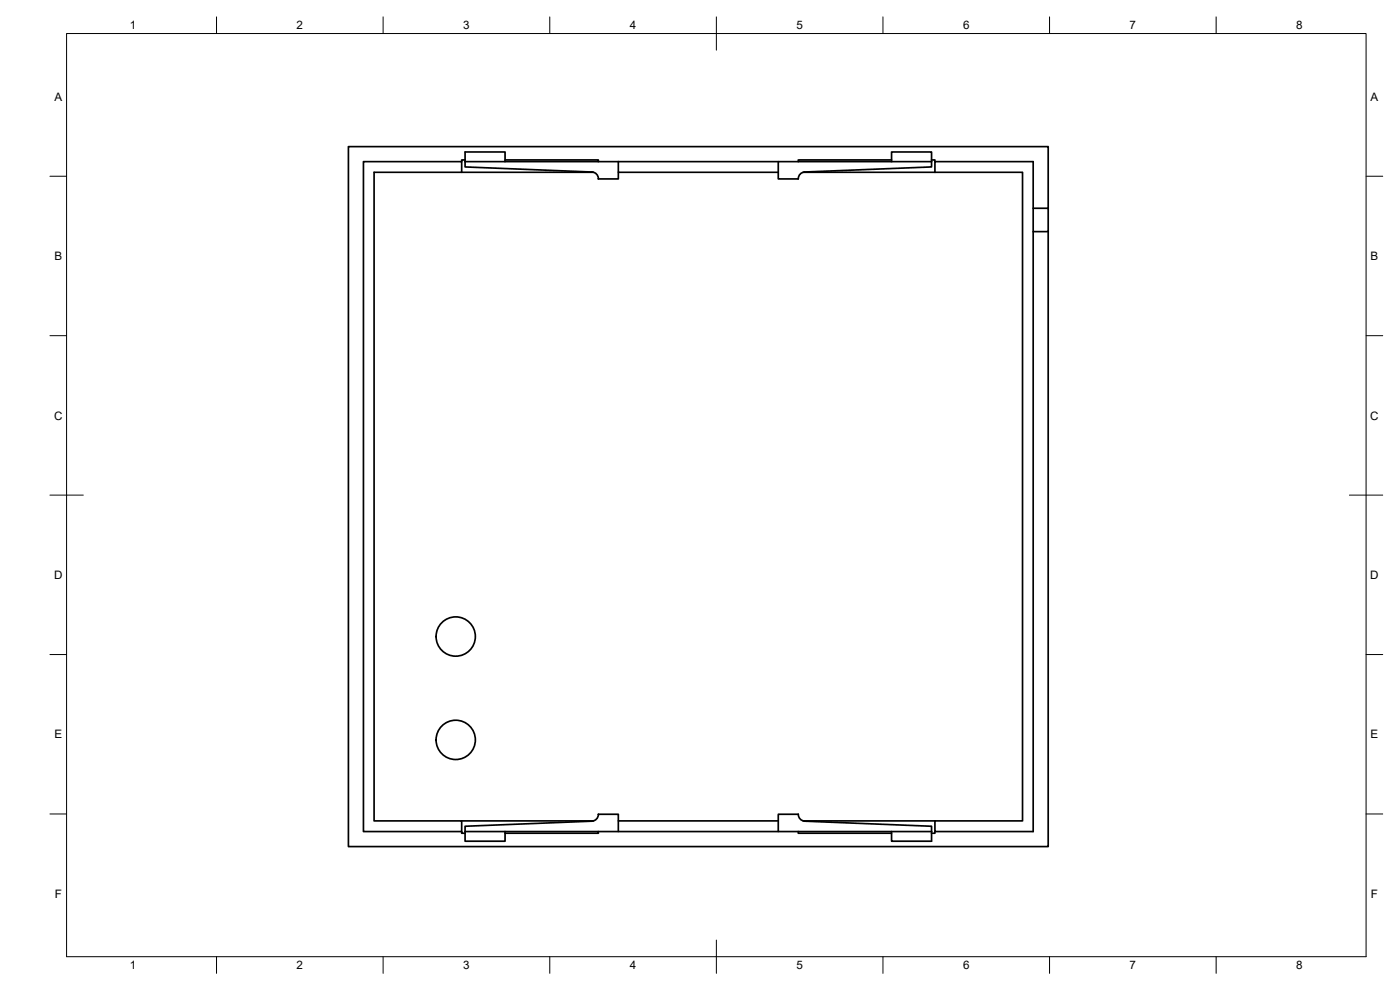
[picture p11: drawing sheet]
<svg xmlns="http://www.w3.org/2000/svg" width="420mm" height="297mm" viewBox="0 0 420 297" stroke-linecap="round" stroke-linejoin="round" font-family="sans-serif">
<!-- layer: Visible -->
<g fill="none" stroke="#000" stroke-width=".51">
<path d="M138.6 51.7v-3.2h-29.5v201h29.5v-3.2h-26.3v-194.6h65.8M139.6 48h-1v.5M139.6 48.5v-2.9h12v2.9M139.6 48.5v1.6l38.1 1.5a2 2 0 0 1 1.9 2.1h6v-5.2M139.6 48.5h94M151.6 48h28v.5M185.6 51.7h48M233.6 48.5h46v1.6l-38.1 1.5a2.04 2.04 0 0 0-1.9 2.1h-6zM241 51.7h39.6v-3.2h29.5v14M267.6 48h-28v.5M267.6 48.5v-2.9h12v2.9M279.6 48h1v.5"/>
<path d="M280.6 51.7h26.3v194.6h-26.3v3.2h29.5v-180M310.1 62.5h4.5v7h-4.5zM314.6 62.5v-18.5h-210v210h210v-184.5M138.6 249.5v.5h1M138.6 246.3h39.5M139.6 249.5h140M139.6 249.5v2.9h12v-2.9M139.6 249.5v-1.6l38.1-1.5a2 2 0 0 0 1.9-2.1h6v5.2M179.6 249.5v.5h-28M185.6 246.3h48M233.6 249.5v-5.2l6 .1a2 2 0 0 0 1.9 2l38.1 1.5v1.6M239.6 249.5v.5h28"/>
<path d="M241 246.3h39.6M267.6 249.5v2.9h12v-2.9M280.6 249.5v.5h-1"/>
<circle cx="136.8" cy="191" r="5.9"/>
<circle cx="136.8" cy="222" r="5.9"/>
</g>
<!-- layer: BORDER -->
<g fill="none" stroke="#000" stroke-width=".3">
<path d="M20 10.1h390v276.9h-390zM65 5.1v5M115 5.1v5M165 5.1v5M215 5.1v10M265 5.1v5M315 5.1v5M365 5.1v5M15 52.9h5M410 52.9h5M15 100.7h5M410 100.7h5"/>
<path d="M15 148.6h10M405 148.6h10M15 196.4h5M410 196.4h5M15 244.2h5M410 244.2h5M65 287v5M115 287v5M165 287v5M215 282.1v9.9M265 287v5M315 287v5"/>
<path d="M365 287v5"/>
</g>
<g font-size="3.5">
<text x="39" y="8.8">1</text>
<text x="89" y="8.8">2</text>
<text x="139" y="8.8">3</text>
<text x="189" y="8.8">4</text>
<text x="239" y="8.8">5</text>
<text x="289" y="8.8">6</text>
<text x="339" y="8.8">7</text>
<text x="389" y="8.8">8</text>
<text x="16.3" y="30.2">A</text>
<text x="411.3" y="30.2">A</text>
<text x="16.3" y="78">B</text>
<text x="411.3" y="78">B</text>
<text x="16.2" y="125.9">C</text>
<text x="411.2" y="125.9">C</text>
<text x="16.2" y="173.7">D</text>
<text x="411.2" y="173.7">D</text>
<text x="16.3" y="221.6">E</text>
<text x="411.3" y="221.6">E</text>
<text x="16.4" y="269.4">F</text>
<text x="411.4" y="269.4">F</text>
<text x="39" y="290.8">1</text>
<text x="89" y="290.8">2</text>
<text x="139" y="290.8">3</text>
<text x="189" y="290.8">4</text>
<text x="239" y="290.8">5</text>
<text x="289" y="290.8">6</text>
<text x="339" y="290.8">7</text>
<text x="389" y="290.8">8</text>
</g>
</svg>
